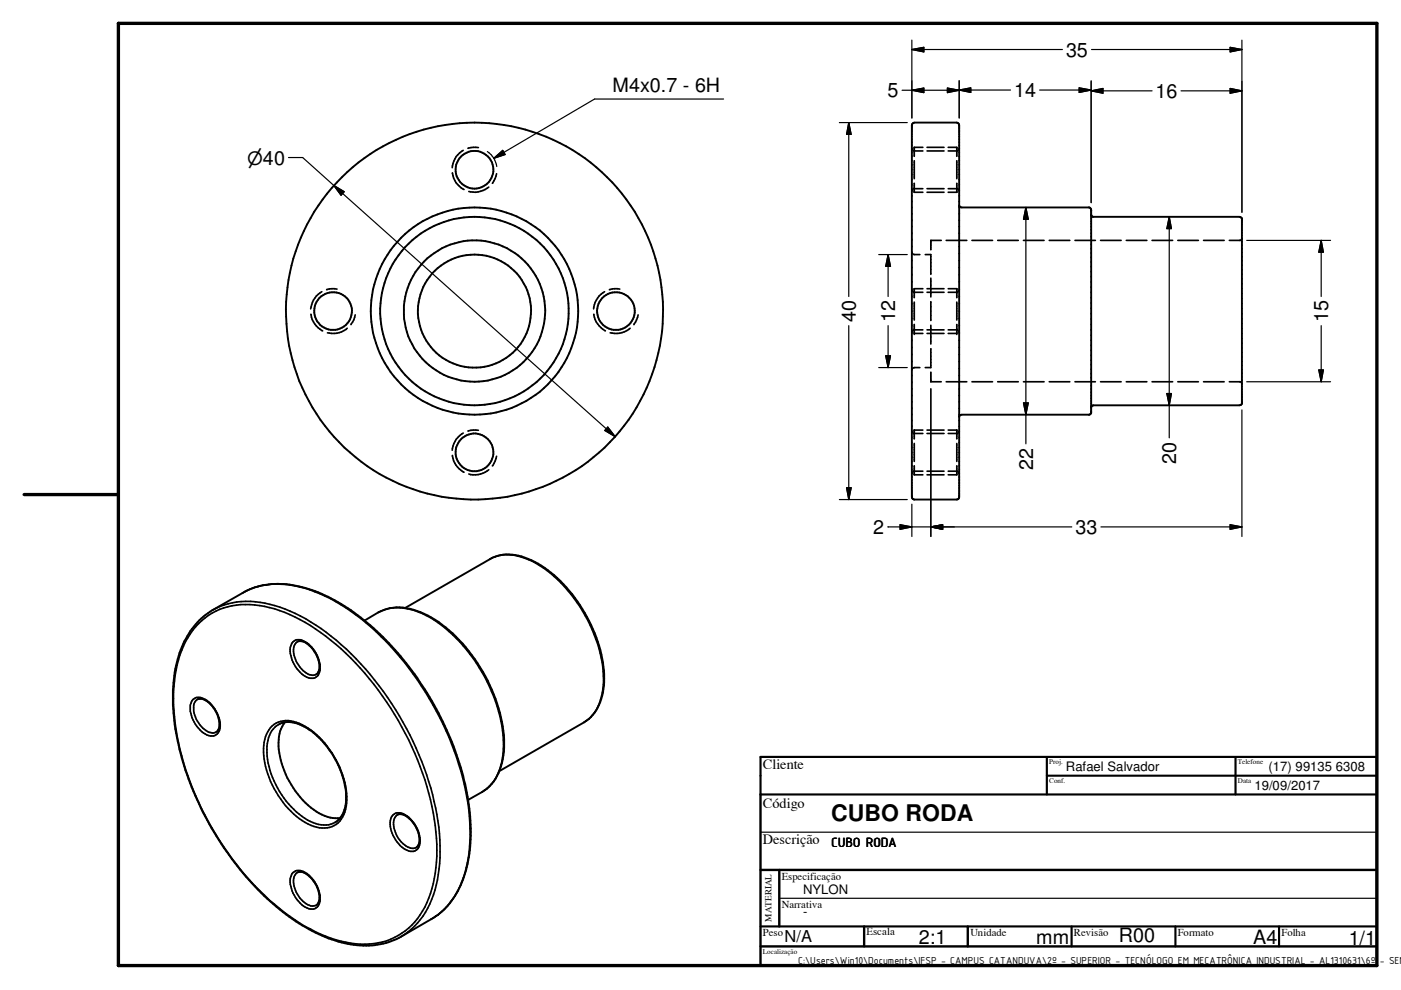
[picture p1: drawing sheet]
<svg xmlns="http://www.w3.org/2000/svg" width="297mm" height="210mm" viewBox="0 0 297 210" stroke-linecap="round" stroke-linejoin="round" font-family="sans-serif">
<g fill="none" stroke="#000" stroke-width=".41">
<path d="M193.5 26.2l.3-.2h9.1l.3 .1 .2 .4v78.9l-.2 .4-.3 .1h-9.1l-.2-.1-.3-.4v-78.9zM203.4 43.6l.1 .3 .4 .1h27.1l.3 .5v42.9l-.1 .4-.2 .1h-27.1l-.4 .1-.1 .3M231.3 45.6l.4 .4h31.1l.5 .3-.1 39.4-.4 .2h-31l-.5 .4M42.3 131.5l2.7-2.1 6.4-3.7a16.5 16.5 0 0 1 13.4-1 37.2 37.2 0 0 1 14.4 8.5 65.3 65.3 0 0 1 17.3 26 46.4 46.4 0 0 1 3 21.8 19.7 19.7 0 0 1-5.7 12.2l-1.9 1.4-6.9 4a17.4 17.4 0 0 1-14.7 .6 44.3 44.3 0 0 1-18.8-14.1 65.8 65.8 0 0 1-14.5-31.4l-.3-4.2v-3.2a23.8 23.8 0 0 1 4-13zM63.1 136.1a2.51 2.51 0 0 1 2.8 1.1 5.5 5.5 0 0 1 1.6 5.2l-.4 .6M77.3 131.6a12.6 12.6 0 0 1 6.7-2.8 16.8 16.8 0 0 1 11.2 4.8 34.6 34.6 0 0 1 11.7 23.2 13.2 13.2 0 0 1-3.1 10l-1.6 1.1-2.9 1.7M85.9 128.9l17.9-10.3a9.3 9.3 0 0 1 8.9 .2 25.6 25.6 0 0 1 10.8 10.4 26.5 26.5 0 0 1 4.4 16.9 9.4 9.4 0 0 1-4.1 7.1l-17.9 10.3M41.9 148.3a2.35 2.35 0 0 1 2.5 .8 5.6 5.6 0 0 1 1.9 5.5l-.5 .6M59.1 153.6a6 6 0 0 1 6.1 .9 19.5 19.5 0 0 1 7.2 9.3 11.8 11.8 0 0 1 .2 8.9l-.6 .9-1 .8M60.4 153.1a8.4 8.4 0 0 0-1.1 7.3 18.4 18.4 0 0 0 8.9 12.3l1.8 .7h2.1M84.2 172.8a2.58 2.58 0 0 1 2.9 1.1 5.9 5.9 0 0 1 1.7 5l-.5 .8M63.1 185a2.11 2.11 0 0 1 2.5 .8 6 6 0 0 1 2 5.3l-.5 .8"/>
<circle cx="100.6" cy="36" r="4"/>
<circle cx="70.6" cy="66" r="4"/>
<circle cx="100.6" cy="65.9" r="15"/>
<circle cx="100.6" cy="66" r="20"/>
<circle cx="100.6" cy="66" r="22"/>
<circle cx="100.6" cy="66" r="12"/>
<circle cx="100.6" cy="66" r="40"/>
<circle cx="130.6" cy="66" r="4"/>
<circle cx="100.6" cy="95.9" r="4"/>
</g>
<g fill="#000">
<circle cx="197.4" cy="58" r=".18"/>
<circle cx="231.3" cy="44.5" r=".2"/>
<circle cx="193.8" cy="70.7" r=".18"/>
<circle cx="202.9" cy="70.7" r=".18"/>
<circle cx="193.8" cy="91.2" r=".18"/>
<circle cx="202.9" cy="91.2" r=".18"/>
<circle cx="231.3" cy="87.4" r=".2"/>
</g>
<g fill="none" stroke="#000" stroke-width=".35">
<path d="M95.9 36.7a4.4 4.4 0 0 0 2.5 3.5M98.2 31.9a4.5 4.5 0 0 0-2.3 3.7M101.4 31.3l-1-.1-1.2 .3M103.6 39.7a4.9 4.9 0 0 1-4.2 .9M105.3 36.8l-.3 1-.6 1.1M193.3 31.5l.1 .2M193.6 31.9l2.1 .1M193.8 38.9v1.9h1.9M193.8 34.1v3.8M195.7 31.2h-1.9v1.9M196.6 32h3.5M196.6 31.2h3.5"/>
<path d="M201 31.2h1.9v1.9M202.9 38.9v1.9h-1.9M202.9 34.1v3.8M203.1 31.9l-2.1 .1M203.4 31.5l-.1 .2M193.3 53.5l.1 .2M193.4 40.3l-.1 .2M193.6 53.9l1.4 .1M195.7 40h-2.1M196.2 54h1.2v4M196.6 40h3.5M196.6 40.8h3.5"/>
<path d="M197.4 59v3.9M199.6 51h-2.2v2M200.6 51h4.4M201 40h2.1M203.3 40.3l.1 .2M206.1 51h4.3M211.5 51h4.4M217 51h4.4M222.5 51h4.3M227.9 51h4.3M233.3 51h4.4M238.8 51h4.4"/>
<path d="M244.3 51h4.3M249.7 51h4.4M255.2 51h4.3M263.1 50.9l-2.5 .1M263.3 50.5l-.1 .2M65.9 66.6a4.7 4.7 0 0 0 2.5 3.5M68.2 61.8a4.9 4.9 0 0 0-2.3 3.7M71.5 61.3l-1.1-.1-1.1 .2M73.6 69.6a4.6 4.6 0 0 1-4.2 1M75.3 66.8l-.3 1-.6 1M125.9 66.6a4.8 4.8 0 0 0 2.5 3.5M128.2 61.8a4.7 4.7 0 0 0-2.3 3.7"/>
<path d="M131.4 61.3l-1.1-.1-1.1 .2M133.6 69.6a4.7 4.7 0 0 1-4.2 1M135.3 66.8l-.9 2M193.3 61.5l.1 .2M193.4 70.2l-.1 .2M193.4 78.2l-.1 .2M193.6 61.9l2.1 .1M193.8 64.1v3.8M193.8 68.8v1.9h1.9M195 77.9l-1.4 .1M195.7 69.9l-2.1 .1M195.7 61.2h-1.9v1.9"/>
<path d="M196.6 62h3.5M196.6 69.9h3.5M196.6 61.2h3.5M196.6 70.7h3.5M197.4 78.9v2h2.2M197.4 64v3.9M197.4 69v3.9M197.4 74v3.9h-1.2M201 69.9l2.1 .1M201 61.2h1.9v1.9M202.9 64.1v3.8M202.9 68.8v1.9h-1.9"/>
<path d="M203.1 61.9l-2.1 .1M203.3 70.2l.1 .2M203.4 61.5l-.1 .2M95.9 96.6a4.5 4.5 0 0 0 2.5 3.5M98.2 91.8a4.5 4.5 0 0 0-2.3 3.7M101.4 91.2h-1l-1.2 .2M103.6 99.6a4.7 4.7 0 0 1-4.2 .9M105.3 96.7l-.3 1-.6 1.1M193.3 91.4l.1 .3M193.6 91.9h2.1M193.8 94v3.8M193.8 98.8v1.9h1.9"/>
<path d="M195.7 99.9l-2.1 .1M195.7 91.2h-1.9v1.8M196.6 91.9h3.5M196.6 99.9h3.5M196.6 91.2h3.5M200.6 80.9h4.4M201 99.9l2.1 .1M201 91.2h1.9v1.8M202.9 94v3.8M202.9 98.8v1.9h-1.9M203.1 91.9h-2.1M203.4 91.4l-.1 .3"/>
<path d="M206.1 80.9h4.3M211.5 80.9h4.4M217 80.9h4.4M222.5 80.9h4.3M227.9 80.9h4.3M233.3 80.9h4.4M238.8 80.9h4.4M244.3 80.9h4.3M249.7 80.9h4.4M255.2 80.9h4.3M260.6 80.9l2.5 .1M263.2 81.2l.1 .2"/>
<path d="M103.8 118.6a8.8 8.8 0 0 1 8.3 .1 24.2 24.2 0 0 1 9.6 8.2 28.5 28.5 0 0 1 6.1 19.1 9.1 9.1 0 0 1-4 7.2M193.4 100.2l-.1 .2M196.6 100.7h3.5M203.3 100.2l.1 .2M42.1 132.2a14.6 14.6 0 0 1 14-3.6 36.1 36.1 0 0 1 16.2 8.9 64.7 64.7 0 0 1 20 37.5 28.4 28.4 0 0 1-2.7 18.2 14.3 14.3 0 0 1-16.3 6.6 36.5 36.5 0 0 1-16.2-9 65.2 65.2 0 0 1-19.8-36.1 31.8 31.8 0 0 1 1.6-17.7l1.4-2.6zM45 129.4a16.7 16.7 0 0 1 13.2-1 41 41 0 0 1 17.3 11.3 64.4 64.4 0 0 1 17.7 37 27.6 27.6 0 0 1-3 16.7 15.1 15.1 0 0 1-5.2 5.2M51.4 125.7a16.4 16.4 0 0 1 13.2-1 41.9 41.9 0 0 1 18.2 12.4 65.2 65.2 0 0 1 16.6 34.6 32.1 32.1 0 0 1-1.9 16.3 14.4 14.4 0 0 1-6.1 6.9M62.1 136.1a2.58 2.58 0 0 1 3.3 .5 7 7 0 0 1 2.5 5.6 1.89 1.89 0 0 1-1.2 1.6 1.89 1.89 0 0 1-2-.4 6.9 6.9 0 0 1-3.2-6.2zM63.1 136.1a2.85 2.85 0 0 0-.5 3.7 5 5 0 0 0 3.6 3.4l.9-.2M80.2 129.8a10.5 10.5 0 0 1 9.4 .3 31.9 31.9 0 0 1 14.6 16.5 24 24 0 0 1 2 15.6 8.7 8.7 0 0 1-4 5.7M40.9 148.3a2.45 2.45 0 0 1 3.3 .5 6.6 6.6 0 0 1 2.4 6 1.85 1.85 0 0 1-3.1 .8 6.5 6.5 0 0 1-3-6.5zM41.9 148.3l-.5 .4a4.1 4.1 0 0 0 .5 4.2 4.2 4.2 0 0 0 3.4 2.5l.5-.2"/>
<path d="M57.4 154.3a5.1 5.1 0 0 1 6.1-.9 17.1 17.1 0 0 1 7.8 7.8 15.6 15.6 0 0 1 2 10.4 4.8 4.8 0 0 1-6.8 3.6 16 16 0 0 1-8.4-8 15.6 15.6 0 0 1-2-10.4l.4-1.1zM59.1 153.6a5.1 5.1 0 0 0-2.5 4.6 18.4 18.4 0 0 0 9.2 16 5.6 5.6 0 0 0 5.2 .2M83.4 172.8a2.58 2.58 0 0 1 3.3 .5 6.2 6.2 0 0 1 2.1 6.3 1.87 1.87 0 0 1-2.9 .5 6.6 6.6 0 0 1-3.1-6.5zM84.2 172.8a2.79 2.79 0 0 0-.5 3.3 4.9 4.9 0 0 0 4 3.8l.6-.2M61.9 185.2a2.24 2.24 0 0 1 3.2 0 7 7 0 0 1 2.8 5.9 1.89 1.89 0 0 1-1.2 1.6 1.89 1.89 0 0 1-2-.4 7 7 0 0 1-3.2-6.1zM63.1 185a3 3 0 0 0-.5 3.8 5 5 0 0 0 3.6 3.3l.9-.2"/>
</g>
<path d="M25.1 5h266.8v199.7h-266.8zM5.1 104.9h20" fill="none" stroke="#000" stroke-width=".71"/>
<path d="M222 160.5v7.9M222 164.5h69.9M262 160.5v7.9M291.9 168.4h-130.7v-7.9h130.7v44.2h-64.7M161.2 196.4h130.7M227.2 196.4v4.3M249.2 196.4v4.3M271.2 196.4v4.3" fill="none" stroke="#000" stroke-width=".46"/>
<g fill="none" stroke="#000" stroke-width=".25">
<path d="M191.3 19.1h12.1M193.3 19.1l2.6-.4v.9zM193.3 10.5l2.6-.5v1zM193.3 8.5v16.5M193.3 10.5h32M200.9 18.7l2.5 .4-2.5 .5zM203.4 19.1l2.4-.5v1zM203.4 17.1v7.9M203.4 19.1h10.8M220.4 19.1h10.9M228.8 18.6l2.5 .5-2.5 .5zM231.3 19.3l2.5-.5v1z"/>
<path d="M231.3 17.1v25.9M231.3 19.3h13M231.4 10.5h31.9M250.4 19.3h12.9M260.8 18.8l2.5 .5-2.5 .5zM260.8 10l2.5 .5-2.5 .5zM263.3 8.5v36.5M61.2 33.4h3l6.6 5.9M70.8 39.3l2.2 1.3-.7 .8zM70.8 39.3l59.6 53.3M103.3 32.1l1.4 1.4M104.7 33.6l1.9-1.7 .5 .9z"/>
<path d="M104.7 33.5l.6 1.8M153.4 21h-27.3l-21.4 12.6M178 26h14.4M180 26l.5 2.5h-1zM180 26v36.9M186.3 54h6.1M188.3 54l.5 2.5h-1zM188.3 54v8.9M217.5 44l.5 2.5h-1zM217.5 44v50.1M247.9 46l.5 2.5h-1zM247.9 46v46.8"/>
<path d="M264.3 51h17.8M280.1 51l.5 2.5h-1zM280.1 51v11.9M180 69v36.9M186.3 77.9h6.1M187.8 75.4h1l-.5 2.5zM188.3 69v8.9M279.6 78.4h1l-.5 2.5zM280.1 69v11.9M128.9 90.6l1.5 2-2.2-1.3zM197.4 82.4v31.3M217 85.4h1l-.5 2.5z"/>
<path d="M247.4 83.4h1l-.5 2.5zM263.3 86.9v26.8M264.3 80.9h17.8M178 105.9h14.4M179.5 103.4h1l-.5 2.5zM188.2 111.7h39M190.8 111.3l2.5 .4-2.5 .5zM193.3 106.9v6.8M197.4 111.7l2.5-.4v.9zM233.4 111.7h29.9M260.8 111.3l2.5 .4-2.5 .5zM161.2 176.4h130.7"/>
<path d="M165.2 190.5h126.7"/>
</g>
<path d="M161.2 168.4v36.3h88M161.2 184.4h130.7M165.2 184.4v12M183.2 196.4v4.3M205.2 196.4v4.3M161.2 200.7h130.7" fill="none" stroke="#000" stroke-width=".51"/>
<g fill="#000">
<path d="M193.3 19.1l2.6-.4v.9zM193.3 10.5l2.6-.5v1zM200.9 18.7l2.5 .4-2.5 .5zM203.4 19.1l2.4-.5v1zM228.8 18.6l2.5 .5-2.5 .5zM231.3 19.3l2.5-.5v1zM260.8 18.8l2.5 .5-2.5 .5zM260.8 10l2.5 .5-2.5 .5zM104.7 33.6l1.9-1.7 .5 .9zM180 26l.5 2.5h-1zM70.8 39.3l2.2 1.3-.7 .8zM188.3 54l.5 2.5h-1z"/>
<path d="M217.5 44l.5 2.5h-1zM247.9 46l.5 2.5h-1zM280.1 51l.5 2.5h-1zM187.8 75.4h1l-.5 2.5zM279.6 78.4h1l-.5 2.5zM128.9 90.6l1.5 2-2.2-1.3zM217 85.4h1l-.5 2.5zM247.4 83.4h1l-.5 2.5zM179.5 103.4h1l-.5 2.5zM190.8 111.3l2.5 .4-2.5 .5zM197.4 111.7l2.5-.4v.9zM260.8 111.3l2.5 .4-2.5 .5z"/>
</g>
<text font-size="4.9" x="176.2" y="174">CUBO RODA</text>
<g font-size="4.2">
<text x="226" y="12">35</text>
<text x="129.9" y="19.4">M4x0.7 - 6H</text>
<text x="188.2" y="20.7">5</text>
<text x="215.1" y="20.7">14</text>
<text x="245" y="20.8">16</text>
<text x="181.4" y="68.3" transform="rotate(-90 181.4 68.3)">40</text>
<text x="189.8" y="68.3" transform="rotate(-90 189.8 68.3)">12</text>
<text x="281.6" y="68.3" transform="rotate(-90 281.6 68.3)">15</text>
<text x="219" y="99.6" transform="rotate(-90 219 99.6)">22</text>
<text x="249.4" y="98.3" transform="rotate(-90 249.4 98.3)">20</text>
<text x="185.1" y="113.2">2</text>
<text x="228" y="113.2">33</text>
<text x="194.8" y="200.2">2:1</text>
<text x="219.7" y="200.2">mm</text>
<text x="237.2" y="199.6">R00</text>
<text x="265.7" y="200.1">A4</text>
<text x="286" y="200.4">1/1</text>
</g>
<text font-size="3.9" x="52.4" y="34.9">⌀40</text>
<text font-size="3.5" x="166.3" y="199.7">N/A</text>
<text font-size="3.1" x="176.2" y="179.6">CUBO RODA</text>
<g font-size="3">
<text x="161.8" y="163.1">Cliente</text>
<text x="161.8" y="171.4">Código</text>
<text x="161.8" y="179">Descrição</text>
</g>
<g font-size="2.8">
<text x="226" y="163.5">Rafael Salvador</text>
<text x="266" y="167.5">19/09/2017</text>
<text x="268.9" y="163.5">(17) 99135 6308</text>
<text x="170.3" y="189.5">NYLON</text>
<text x="170.3" y="194.3">-</text>
</g>
<g font-size="2.3">
<text x="183.7" y="198.2">Escala</text>
<text x="169.2" y="204.3">C:\Users\Win10\Documents\IFSP - CAMPUS CATANDUVA\2º - SUPERIOR - TECNÓLOGO EM MECATRÔNICA INDUSTRIAL - AL1310631\6º - SEM</text>
</g>
<g font-size="2.2">
<text x="165.8" y="186.5">Especificação</text>
<text x="165.8" y="192.5">Narrativa</text>
<text x="161.8" y="198.5">Peso</text>
<text x="205.7" y="198.5">Unidade</text>
<text x="227.7" y="198.5">Revisão</text>
<text x="249.7" y="198.5">Formato</text>
<text x="271.7" y="198.5">Folha</text>
</g>
<text font-size="2" x="163.6" y="195.5" transform="rotate(-90 163.6 195.5)">MATERIAL</text>
<g font-size="1.5">
<text x="222.5" y="162">Proj.</text>
<text x="222.5" y="166">Conf.</text>
<text x="262.5" y="166">Data</text>
<text x="262.5" y="162">Telefone</text>
<text x="161.8" y="202.2">Localização</text>
</g>
</svg>
